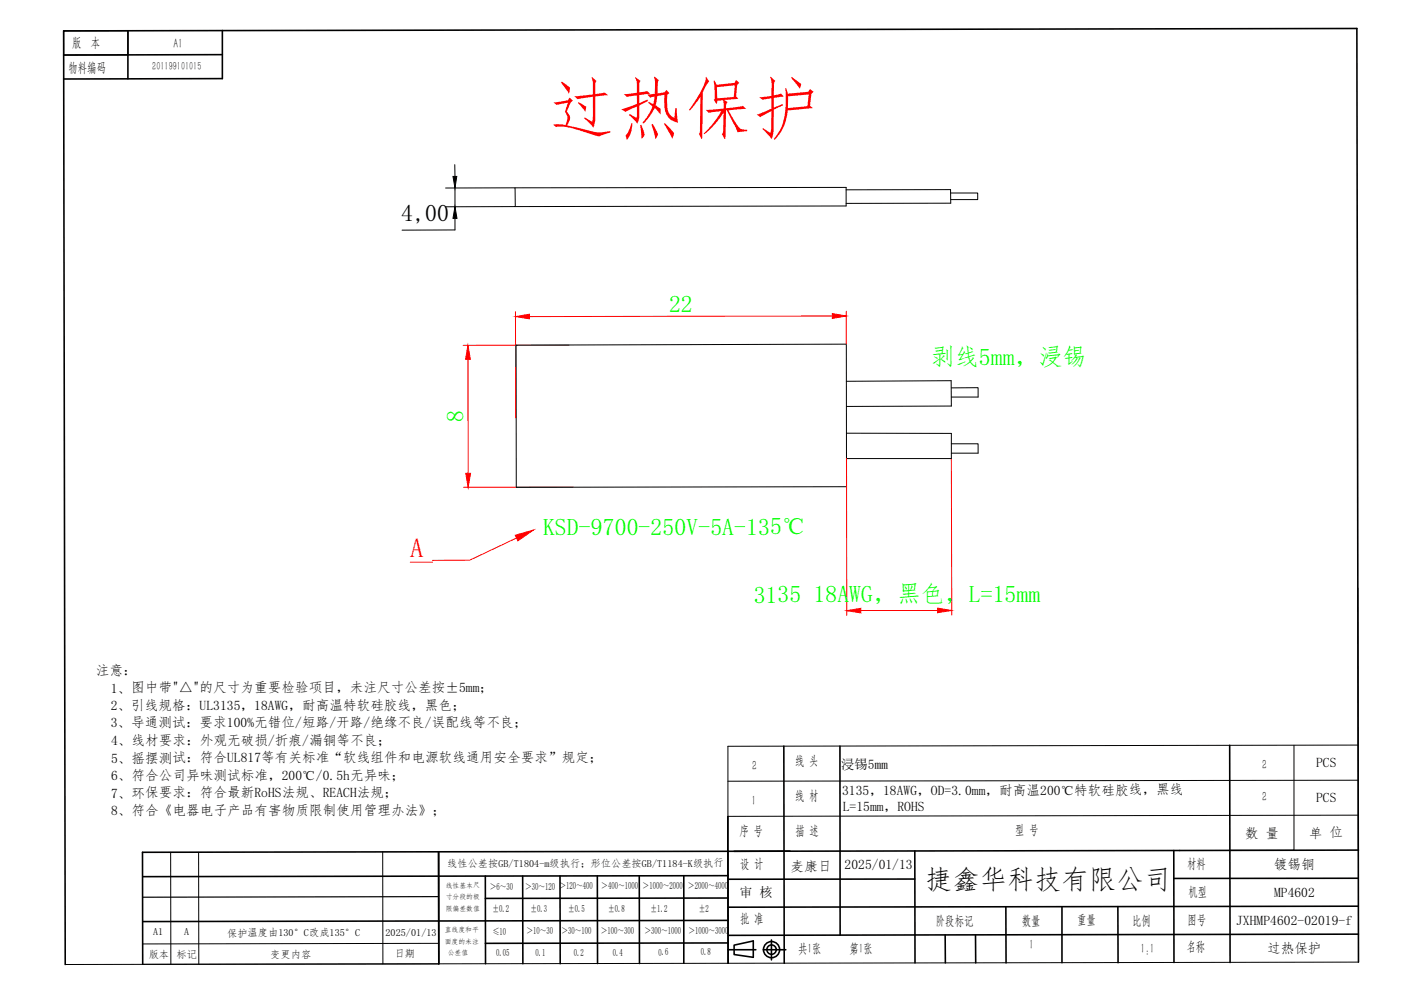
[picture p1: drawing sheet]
<svg xmlns="http://www.w3.org/2000/svg" width="297mm" height="210mm" viewBox="0 0 297 210" stroke-linecap="round" stroke-linejoin="round" font-family="sans-serif">
<!-- layer: 0 -->
<g fill="none" stroke="#000" stroke-width=".34">
<path d="M27.1 6.5v10.2M47.1 11.6l-33.6 .1M47.1 6.5v10.2h-33.6M166.2 158.2l.1 46M178.1 158.2v40.1M260.7 158l.1 46.1M93 180.6v23.8M102.9 185.7v18.6M110.8 185.7l.1 18.6M118.7 185.7l.1 18.6M126.6 185.7l.1 18.6M135.5 185.7l.1 18.6"/>
<path d="M145 185.7v18.5M154.3 180.5l.1 23.7M154.3 180.5l-124.1 .2 .1 23.8M154.4 195.1l-124.1 .3M154.4 190.4l-51.5 .1M154.4 185.7l-124.1 .2M154.4 199.9l-51.5 .1M163.6 199.3v4.2M167.5 180.5h-11.9M194 186.4h-39.6M194 180.4v23.8M200.4 198.2v6"/>
<path d="M206.8 198.2l.1 6M213.3 192.3v11.9M225.2 192.3v11.8M237 192.2l.1 11.9M248.9 180.3v23.8M288 186.2l-39.1 .1M288 192.1l-133.6 .2M288 180.2l-133.7 .3M288 198.1l-133.6 .2M154.3 201.4h6M155.6 200.4l4.1-.9v3.5l-4.1-.6zM161.8 201.4h4.8"/>
<path d="M288 204l-.3-198-274.2 .5 .3 198"/>
<circle cx="163.6" cy="201.3" r="1.71"/>
<circle cx="163.6" cy="201.3" r=".99"/>
</g>
<path d="M13.5 6.5h13.6v5.1l-13.6 .1zM93 190.1l-62.7 .1" fill="none" stroke="#000" stroke-width=".25"/>
<g fill="none" stroke="#000" stroke-width=".21">
<path d="M94.5 39.9l14.7-.1v4h-14.7M96.4 34.9l.1 2.5M96.5 39.9v3.9M109.2 39.8l70.2-.1v4l-70.2 .1M96.5 46.3v2.5h-11.3M201.5 40.9h5.8v1.4h-5.7M201.5 40.2h-22.1M201.6 43.1h-22.2M109.4 73.2l70-.2 .1 30.2-70 .1M179.4 80.8l22.3-.1v5.4l-22.2 .1M179.5 91.8l22.2 .1v5.3h-22.2M201.7 82.2h5.7v2h-5.7"/>
<path d="M201.7 94.1h5.7v2h-5.7M287.9 124.7l.1 55.5M274.3 158v22.3h-13.5M287.9 158l-133.6 .2v22.3v-7.4l133.7-.3M287.9 165.4l-133.6 .2M36.2 180.7v23.8M42.1 180.7v23.8M81.1 180.6l.1 23.8M93 200l-62.7 .1M93 204.4l-62.7 .1M288 204l-274.2 .5"/>
</g>
<path d="M99.2 76.2l.1 24.2M109.3 66.1v22.5M120.6 73.2h-22.4M176.5 67l-64.2 .1M179.4 66v7M179.5 97.2v33.3M201.7 97.2l.1 33.2M121.5 103.3h-23.2M182.5 129.4h16.3" fill="none" stroke="#f00" stroke-width=".21"/>
<g fill="#f00" stroke="#f00" stroke-width=".21">
<path d="M99.2 73.2l.5 3h-1z"/>
<path d="M98.7 100.4h1.1l-.5 2.9z"/>
<path d="M109.3 67.1l3-.5v1z"/>
<path d="M176.5 66.5l2.9 .5-2.9 .5z"/>
<path d="M179.5 129.5l3-.5v.9z"/>
<path d="M198.8 128.9l2.9 .5-2.9 .5z"/>
</g>
<path d="M96 37.4h.8l-.3 2.5zM96.5 43.8l.4 2.5h-.9z" fill="#000" stroke="#000" stroke-width=".21"/>
<!-- layer: fe -->
<path d="M201.5 40.2l.1 2.9M109.4 73.2l.1 30.1" fill="none" stroke="#000" stroke-width=".21"/>
<path d="M109.2 113.5l3.9-1.1-3.3 2.3z" fill="#f00" stroke="#f00" stroke-width=".21"/>
<path d="M87 119.2h4.7M109.5 114.1l-9.9 4.7h-7.9" fill="none" stroke="#f00" stroke-width=".21"/>
<text font-size="14.5" fill="#f00" x="116.1" y="28.2">过热保护</text>
<text font-size="5.8" fill="#f00" x="86.9" y="118">A</text>
<text font-size="5.8" x="196.2" y="188.6">捷鑫华科技有限公司</text>
<text font-size="5.1" x="85.1" y="46.8">4,00</text>
<g font-size="5.1" fill="#0f0">
<text x="141.8" y="66.1">22</text>
<text x="197.4" y="77.5">剥线5mm，浸锡</text>
<text x="98.2" y="89.4" transform="rotate(-90 98.2 89.4)">8</text>
<text x="115.1" y="113.4">KSD-9700-250V-5A-135℃</text>
<text x="159.8" y="127.7">3135 18AWG，黑色，L=15mm</text>
</g>
<g font-size="2.9">
<text x="20.3" y="143.1">注意：</text>
<text x="23.5" y="146.8">1、图中带&quot;△&quot;的尺寸为重要检验项目，未注尺寸公差按±5mm；</text>
<text x="23.5" y="150.6">2、引线规格：UL3135，18AWG，耐高温特软硅胶线，黑色；</text>
<text x="23.5" y="154.2">3、导通测试：要求100%无错位/短路/开路/绝缘不良/误配线等不良；</text>
<text x="23.5" y="158">4、线材要求：外观无破损/折痕/漏铜等不良；</text>
<text x="23.5" y="161.7">5、摇摆测试：符合UL817等有关标准“软线组件和电源软线通用安全要求”规定；</text>
<text x="23.5" y="165.4">6、符合公司异味测试标准，200℃/0.5h无异味；</text>
<text x="279" y="162.7">PCS</text>
<text x="23.5" y="169.1">7、环保要求：符合最新RoHS法规、REACH法规；</text>
<text x="23.5" y="172.8">8、符合《电器电子产品有害物质限制使用管理办法》；</text>
<text x="178.5" y="168.6">3135，18AWG，OD=3.0mm，耐高温200℃特软硅胶线，黑线</text>
<text x="178.7" y="171.9">L=15mm，ROHS</text>
<text x="279" y="170.1">PCS</text>
<text x="264" y="177.6">数 量</text>
<text x="277.5" y="177.6">单 位</text>
<text x="167.6" y="184.8">麦康日</text>
<text x="179.1" y="184.3">2025/01/13</text>
<text x="270.1" y="184.3">镀锡铜</text>
<text x="270.1" y="190.2">MP4602</text>
<text x="262.1" y="196.1">JXHMP4602-02019-f</text>
<text x="268.6" y="202.1">过热保护</text>
</g>
<g font-size="2.8">
<text x="15.3" y="10.1">版</text>
<text x="19.3" y="10.1">本</text>
<text x="36.8" y="10.1">A1</text>
<text x="14.5" y="15.2">物料编码</text>
<text x="159.5" y="163.2">2</text>
<text x="168.6" y="162.2">线 头</text>
<text x="178.3" y="163.1">浸锡5mm</text>
<text x="267.6" y="163">2</text>
<text x="159.3" y="170.6">1</text>
<text x="168.6" y="169.7">线 材</text>
<text x="267.6" y="169.9">2</text>
<text x="156.8" y="177.1">序 号</text>
<text x="168.6" y="177.1">描 述</text>
<text x="215.3" y="176.9">型 号</text>
<text x="156.9" y="184.1">设 计</text>
<text x="251.7" y="184">材料</text>
<text x="156.8" y="190.2">审 核</text>
<text x="252" y="189.9">机型</text>
<text x="156.9" y="195.8">批 准</text>
<text x="198.4" y="196.1">阶段标记</text>
<text x="216.6" y="196.1">数量</text>
<text x="228.4" y="196">重量</text>
<text x="240" y="196">比例</text>
<text x="251.8" y="195.9">图号</text>
<text x="169.2" y="202">共1张</text>
<text x="180.1" y="202">第1张</text>
<text x="218.2" y="201.2">1</text>
<text x="241.8" y="202.1">1:1</text>
<text x="251.5" y="201.6">名称</text>
</g>
<text font-size="2.5" x="32.3" y="14.9">201199101015</text>
<g font-size="2.2">
<text x="94.8" y="183.8">线性公差按GB/T1804-m级执行；形位公差按GB/T1184-K级执行</text>
<text x="31.5" y="203.1">版本</text>
<text x="32.5" y="198.3">A1</text>
<text x="37.4" y="203.1">标记</text>
<text x="39.1" y="198.3">A</text>
<text x="48.2" y="198.6">保护温度由130°C改成135°C</text>
<text x="57.3" y="203">变更内容</text>
<text x="81.7" y="198.4">2025/01/13</text>
<text x="83.6" y="203">日期</text>
</g>
<g font-size="2.1">
<text x="103.9" y="188.6">＞6～30</text>
<text x="111.3" y="188.6">＞30～120 ＞120～400</text>
<text x="127.5" y="188.4">＞400～1000</text>
<text x="136.3" y="188.6">＞1000～2000</text>
<text x="145.9" y="188.5">＞2000～4000</text>
<text x="104.4" y="193.3">±0.2</text>
<text x="112.5" y="193.3">±0.3</text>
<text x="120.5" y="193.3">±0.5</text>
<text x="128.9" y="193.3">±0.8</text>
<text x="138" y="193.3">±1.2</text>
<text x="148.2" y="193.3">±2</text>
<text x="104.5" y="198.2">≤10</text>
<text x="105.2" y="202.6">0.05</text>
<text x="111.6" y="198.1">＞10～30</text>
<text x="113.5" y="202.6">0.1</text>
<text x="119" y="198.1">＞30～100</text>
<text x="121.7" y="202.6">0.2</text>
<text x="127.4" y="198.1">＞100～300</text>
<text x="129.9" y="202.6">0.4</text>
<text x="136.6" y="198.1">＞300～1000</text>
<text x="139.6" y="202.6" transform="rotate(-1 139.6 202.6)">0.6</text>
<text x="146" y="198">＞1000～3000</text>
<text x="148.6" y="202.6">0.8</text>
</g>
<g font-size="1.4">
<text x="94.5" y="188.2">线性基本尺</text>
<text x="94.5" y="190.7">寸分段的极</text>
<text x="94.3" y="197.7">直线度和平</text>
<text x="94.5" y="193.1">限偏差数值</text>
<text x="94.3" y="200.1">面度的未注</text>
<text x="94.9" y="202.6">公差值</text>
</g>
</svg>
